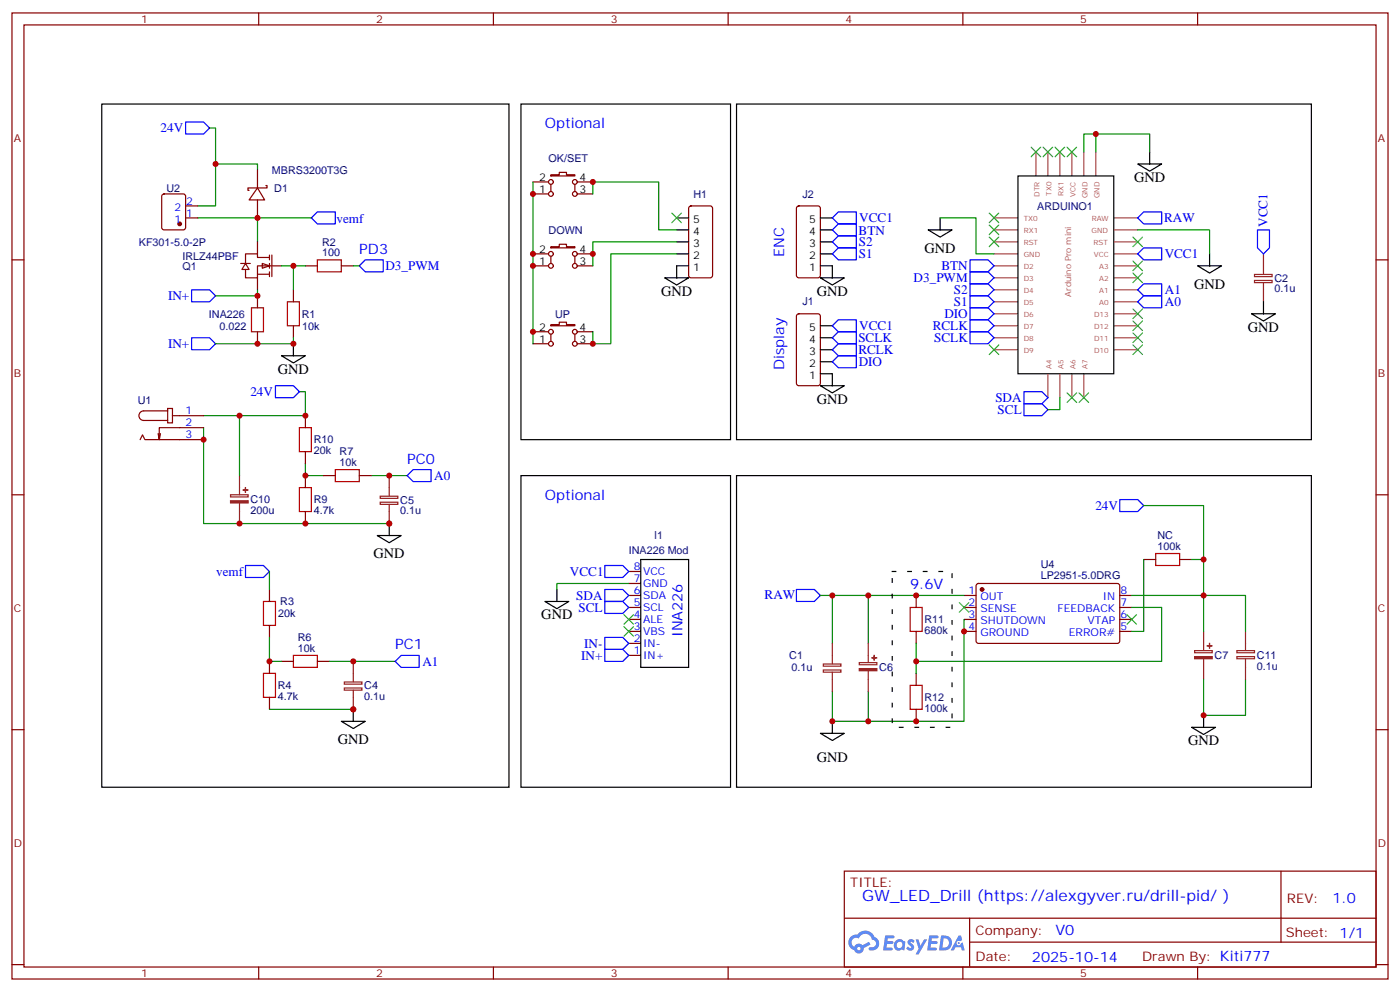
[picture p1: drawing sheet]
# EasyEDA schematic SCH_LED_drill_2025-12-12.json
TITLE: GW_LED_Drill (https://alexgyver.ru/drill-pid/ ); REV: 1.0; Date: 2025-10-14; Sheet: 1/1; Drawn By: Kiti777; Company: V0

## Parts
ARDUINO1  ARDUINO PRO MINI  [ARDUINOPROMINI_ARDUINO_PRO_MINI]
C1  0.1u  [C1206]
C2  0.1u  [C0805]
C4  0.1u  [C0805]
C5  0.1u  [C0805]
C6  TANTALUM SMT CAPACITOR 330UF C  [CAP-SMD_L6.0-W3.2-FD-A]
C7  TANTALUM SMT CAPACITOR 330UF C  [CAP-SMD_L6.0-W3.2-FD-A]
C10  200u  [CAP-D6.3-F2.5]
C11  0.1u  [C1206]
D1  MBRS3200T3G  [SMB_L4.6-W3.6-LS5.3-RD]
DOWN  K4-6×6_TH  [KEY-TH_4P-L6.0-W6.0-P4.50-LS6.5]
H1  HDR-F-2.54_1x5  [HDR-F-2.54_1X5]
I1  INA226 Mod  [INA226_1]
INA226  0.022  [R2010]
J1  HDR-M-2.54_1x5  [HDR-M-2.54_1X5]
J2  HDR-M-2.54_1x5  [HDR-M-2.54_1X5]
NC  100k  [R0805]
OK/SET  K4-6×6_TH  [KEY-TH_4P-L6.0-W6.0-P4.50-LS6.5]
Q1  IRLZ44PBF  [TO-220AB-3_L10.4-W4.6-P2.54-L]
R1  10k  [R1206]
R2  100  [R1206]
R3  20k  [R1206]
R4  4.7k  [R1206]
R6  10k  [R1206]
R7  10k  [R1206]
R9  4.7k  [R1206]
R10  20k  [R1206]
R11  680k  [R0805]
R12  100k  [R0805]
U1  ZX-DC-WC26.4  [DC-TH_ZX-DC-WC2.56.3]
U2  KF301-5.0-2P  [CONN-TH_P5.00_KF301-5.0-2P]
U4  LP2951-5.0DRG  [SOP-8_L4.9-W3.9-P1.27-LS6.0-BL]
UP  K4-6×6_TH  [KEY-TH_4P-L6.0-W6.0-P4.50-LS6.5]

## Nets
24V: C7.1 C10.1 C11.1 D1.1(C) NC.1 R10.2 U1.1 U2.2 U4.8(IN)
GND: ARDUINO1.GND@0(GND) ARDUINO1.GND@1(GND) ARDUINO1.GND@2(GND) ARDUINO1.GND@3(GND) C1.1 C2.1 C4.1 C5.1 C6.2 C7.2 C10.2 C11.2 H1.1 I1.1(IN+) I1.7(GND) INA226.1 INA226.2 J1.1 J2.1 Q1.3(S) R1.1 R4.1 R9.1 R12.1 U1.2 U1.3 U4.3(SHUTDOWN) U4.4(GROUND)
VCC1: ARDUINO1.VCC@1(VCC) C2.2 I1.8(VCC) J1.5 J2.5
A0: ARDUINO1.A0 C5.2 R7.2
A1: ARDUINO1.A1 C4.2 R6.2
BTN: ARDUINO1.D2 J2.4
D3_PWM: ARDUINO1.D3 R2.1
DIO: ARDUINO1.D6 J1.2
IN-: I1.2(IN-)
RAW: ARDUINO1.RAW C1.2 C6.1 R11.2 U4.1(OUT)
RCLK: ARDUINO1.D7 J1.3
S1: ARDUINO1.D5 J2.2
S2: ARDUINO1.D4 J2.3
SCL: ARDUINO1.A5 I1.5(SCL)
SCLK: ARDUINO1.D8 J1.4
SDA: ARDUINO1.A4 I1.6(SDA)
vemf: D1.2(A) Q1.2(D) R3.2 U2.1
Net-(DOWN-1): DOWN.1 DOWN.2 OK/SET.1 OK/SET.2 UP.1 UP.2
Net-(DOWN-3): DOWN.3 DOWN.4 H1.3
Net-(H1-2): H1.2 UP.3 UP.4
Net-(H1-4): H1.4 OK/SET.3 OK/SET.4
Net-(NC-2): NC.2 U4.5(ERROR#)
Net-(Q1-1): Q1.1(G) R1.2 R2.2
Net-(R3-1): R3.1 R4.2 R6.1
Net-(R7-1): R7.1 R9.2 R10.1
Net-(R11-1): R11.1 R12.2 U4.7(FEEDBACK)

Not connected (* = marked no-connect by the designer): ARDUINO1 A2* A3* A6* A7* D9* D10* D11* D12* D13* DTR* RST@0(RST)* RST@1(RST)* RX1@0(RX1)* RX1@1(RX1)* TX0@0(TX0)* TX0@1(TX0)* VCC@0(VCC)*; H1 5*; I1 3(VBS)* 4(ALE)*; U4 2(SENSE)* 6(VTAP)*

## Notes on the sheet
- Optional
- PD3
- ENC
- Display
- PC0
- Optional
- 9.6V
- PC1
